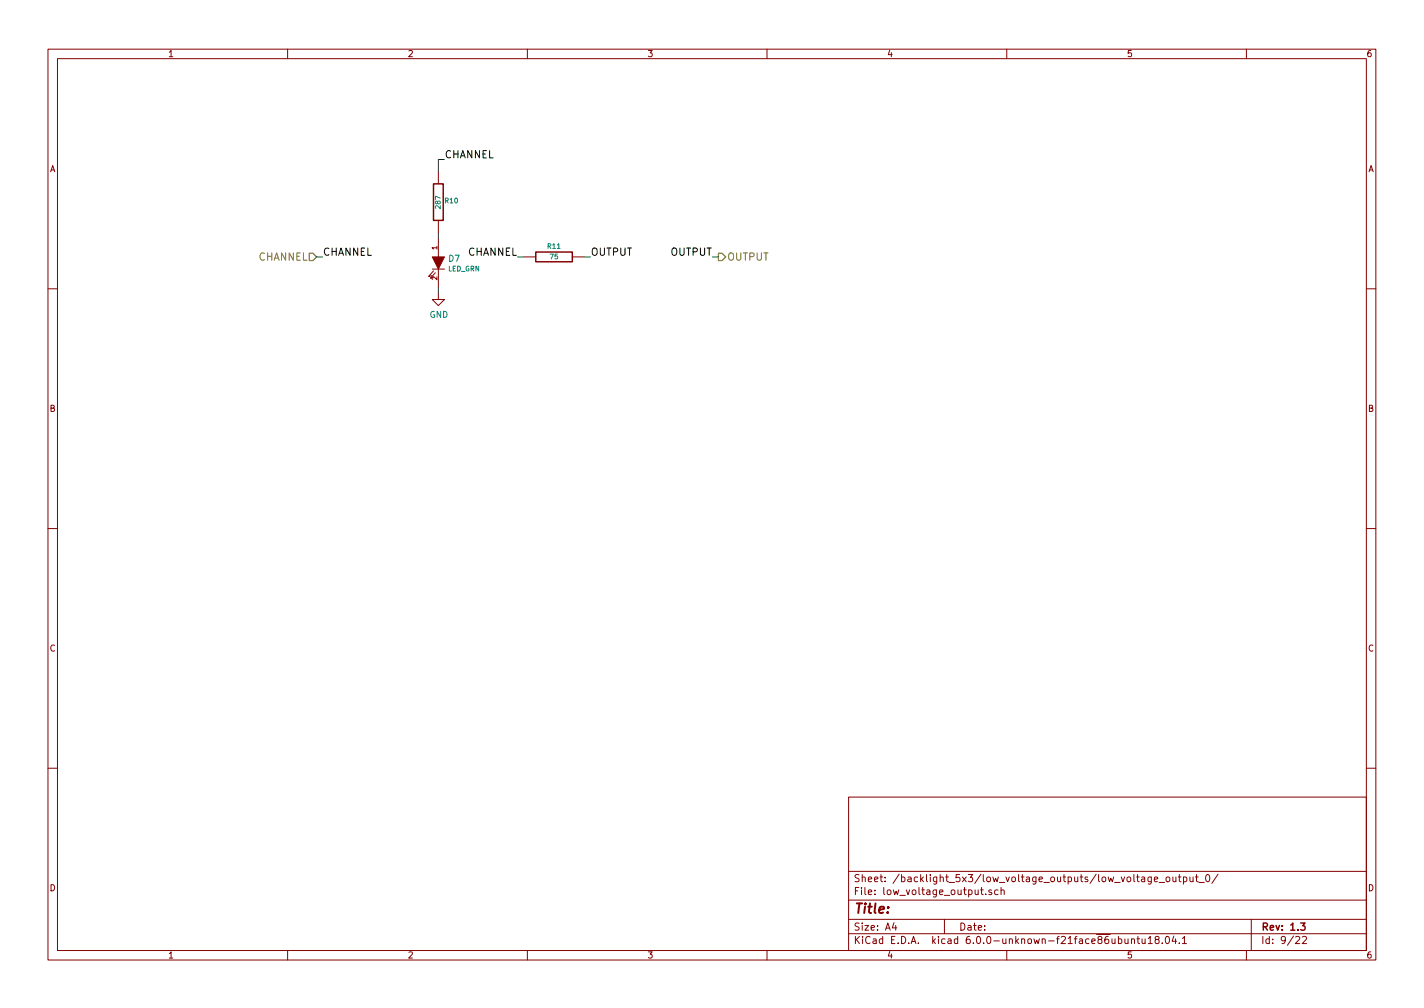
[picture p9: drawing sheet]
<svg xmlns="http://www.w3.org/2000/svg" width="297mm" height="210mm" viewBox="0 0 297 210" stroke-linecap="round" stroke-linejoin="round" font-family="sans-serif">
<g fill="none" stroke="#840000" stroke-width=".21">
<path d="M10 10.3h277v189.9h-277zM12 12.2h273v186.1h-273zM60 10.3v1.9M110 10.3v1.9M160 10.3v1.9M210 10.3v1.9M260 10.3v1.9M91.4 35.8v2.5M90.2 56.1h2.5M90.4 56.5l-1 1.2 .6-.2M90.8 56.9l-1 1.1 .6-.1M91.4 46v2.5"/>
<path d="M91.4 49.8v3.8M91.4 56.1v3.8M109.2 53.6h2.6M119.4 53.6h2.5M10 60.2h2M91.4 61.2v1.3h1.3l-1.3 1.2-1.2-1.2h1.2M285 60.2h2M10 110.3h2M285 110.3h2M10 160.2h2M177 166.3h108v32h-108zM285 160.2h2"/>
<path d="M60 198.3v1.9M110 198.3v1.9M160 198.3v1.9M177 194.8h108M177 191.8h108M177 187.8h108M177 181.8h108M186.5 192.5l-.4 1h1M186.8 193v1M197 191.8v3M204.5 185.6h.6M204.7 185.1v1.3l.4 .2"/>
<path d="M205.6 186.5v.1M206.8 185.7l-.3-.1-.3 .2 .1 .2 .5 .2v.3h-.6M208.2 185.7l-.5-.1-.2 .3v.6l.2 .1 .5-.1M208.8 185.7l.2-.1 .4 .1 .1 .9M208.8 185.1v1.5M210 198.3v1.9M234.6 195.8l.1 .9 .4 .1 .2-.1M235.3 195.8v1M236 196l.2-.2 .4 .1 .1 .9M236 195.8v1M237.2 195.8h.5M237.4 195.3v1.3l.3 .2"/>
<path d="M238.2 195.8l.1 .9 .4 .1 .2-.1M238.9 195.8v1M239.5 195.8l.4-.5v1.5M239.5 196.8h.9M240.2 182.9v1.2l-.3 .3-.4-.1M240.2 183l-.5-.1-.3 .3 .2 .6h.6M240.8 183.4l.7-.1-.1-.3-.4-.1-.2 .2 .1 .7h.5M241.2 196l-.3-.3 .3-.4 .5 .2v.4a.52 .52 0 0 0-.7 .2 .52 .52 0 0 0 .1 .6l.4 .1 .2-.1 .1-.4-.3-.3M241.8 184.1h1.1M242.4 196.7v.1M243.3 195.4l.1-.1a.8 .8 0 0 1 .6 .8 .8 .8 0 0 1-.6 .7 1 1 0 0 1-.1-1.4zM243.3 183.1l.2-.2 .4 .2v.7l-.2 .1-.4-.1z"/>
<path d="M244.7 182.9v.9l.4 .1 .2-.1M244.9 195.2l-.4 1.1h.9M245.2 195.8v1M245.3 182.9v1M245.8 182.9h.6M246 196.7v.1M246 182.4v1.3l.4 .2M246.6 195.8l.5-.5v1.5M246.6 196.8h.9M246.9 183l.4-.1 .3 .3-.1 .6-.2 .1-.4-.1M246.9 182.9v1.5M248.2 182.9l.1 .9 .3 .1 .3-.1"/>
<path d="M248.9 182.9v1M249.4 182.9h.5M249.6 182.4v1.3l.3 .2M250.1 184.1h1.1M251.6 182.6l.3-.2a.81 .81 0 0 1 .5 .8 .81 .81 0 0 1-.5 .7l-.3-.1-.1-.4zM254.1 182.3l-1.3 2M260 198.3v1.9M261 191.8v6.5M270.3 195.5l.5-.2 .3 .5-.9 1h.9M271.7 195.5l.6-.2 .2 .5-.9 1h.9"/>
</g>
<path d="M90.4 38.3h2.1v7.7h-2.1zM111.8 52.6h7.6v2h-7.6zM271.3 192.5h.9l-.5 .6 .5 .1v.7l-.2 .1-.7-.1" fill="none" stroke="#840000" stroke-width=".3"/>
<path d="M64.5 52.8h.8l.7 .8-.7 .8h-.8zM149.9 52.8h.7l.8 .8-.8 .8h-.7z" fill="none" stroke="#848400" stroke-width=".25"/>
<path d="M92.7 33.3h-1.3v2.5M66 53.6h1.3M91.4 48.5v1.3M91.4 59.9v1.3M107.9 53.6h1.3M121.9 53.6h1.3M148.6 53.6h1.3" fill="none" stroke="#008400" stroke-width=".21"/>
<path d="M90.2 53.6h2.5l-1.3 2.5z" fill="#840000" stroke="#840000" stroke-width=".21"/>
<text font-size="2.8" fill="#840000" x="178" y="190.5">Title:</text>
<g font-size="2.1">
<text x="92.7" y="33">CHANNEL</text>
<text x="67.3" y="53.3">CHANNEL</text>
<text x="97.6" y="53.3">CHANNEL</text>
<text x="123.2" y="53.3">OUTPUT</text>
<text x="139.9" y="53.3">OUTPUT</text>
</g>
<g font-size="2.1" fill="#848400">
<text x="53.9" y="54.4">CHANNEL</text>
<text x="151.6" y="54.4">OUTPUT</text>
</g>
<g font-size="2.1" fill="#840000">
<text x="178" y="184">Sheet: /backlight_5x3/low_voltage_outputs/low_voltage_output_0/</text>
<text x="178" y="186.7">File: low_voltage_output.sch</text>
<text x="178" y="196.9">KiCad E.D.A. kicad 6.0.0-unknown-f21face86ubuntu18.04.1</text>
<text x="178" y="194.1">Size: A4</text>
<text x="200" y="194.1">Date:</text>
<text x="263" y="194.1">Rev: 1.3</text>
<text x="263" y="196.9">Id: 9/22</text>
</g>
<g font-size="1.8" fill="#840000">
<text x="35" y="11.9">1</text>
<text x="85" y="11.9">2</text>
<text x="135" y="11.9">3</text>
<text x="185" y="11.9">4</text>
<text x="235" y="11.9">5</text>
<text x="285" y="11.9">6</text>
<text x="10.4" y="35.9">A</text>
<text x="285.4" y="35.9">A</text>
<text x="10.4" y="85.9">B</text>
<text x="285.4" y="85.9">B</text>
<text x="10.4" y="135.9">C</text>
<text x="285.4" y="135.9">C</text>
<text x="10.4" y="185.9">D</text>
<text x="285.4" y="185.9">D</text>
<text x="35" y="199.9">1</text>
<text x="85" y="199.9">2</text>
<text x="135" y="199.9">3</text>
<text x="185" y="199.9">4</text>
<text x="235" y="199.9">5</text>
<text x="285" y="199.9">6</text>
</g>
<g font-size="1.8" fill="#008484">
<text x="93.6" y="54.6">D7</text>
<text x="89.6" y="66.3">GND</text>
</g>
<g font-size="1.4" fill="#008484">
<text x="91.9" y="43.4" transform="rotate(-90 91.9 43.4)">287</text>
<text x="92.9" y="42.4">R10</text>
<text x="114.3" y="51.9">R11</text>
<text x="93.4" y="56.6">LED_GRN</text>
<text x="114.8" y="54.1">75</text>
</g>
<g font-size="1.4" fill="#840000">
<text x="91.2" y="52.1" transform="rotate(-90 91.2 52.1)">1</text>
<text x="91.2" y="58.4" transform="rotate(-90 91.2 58.4)">2</text>
</g>
</svg>
